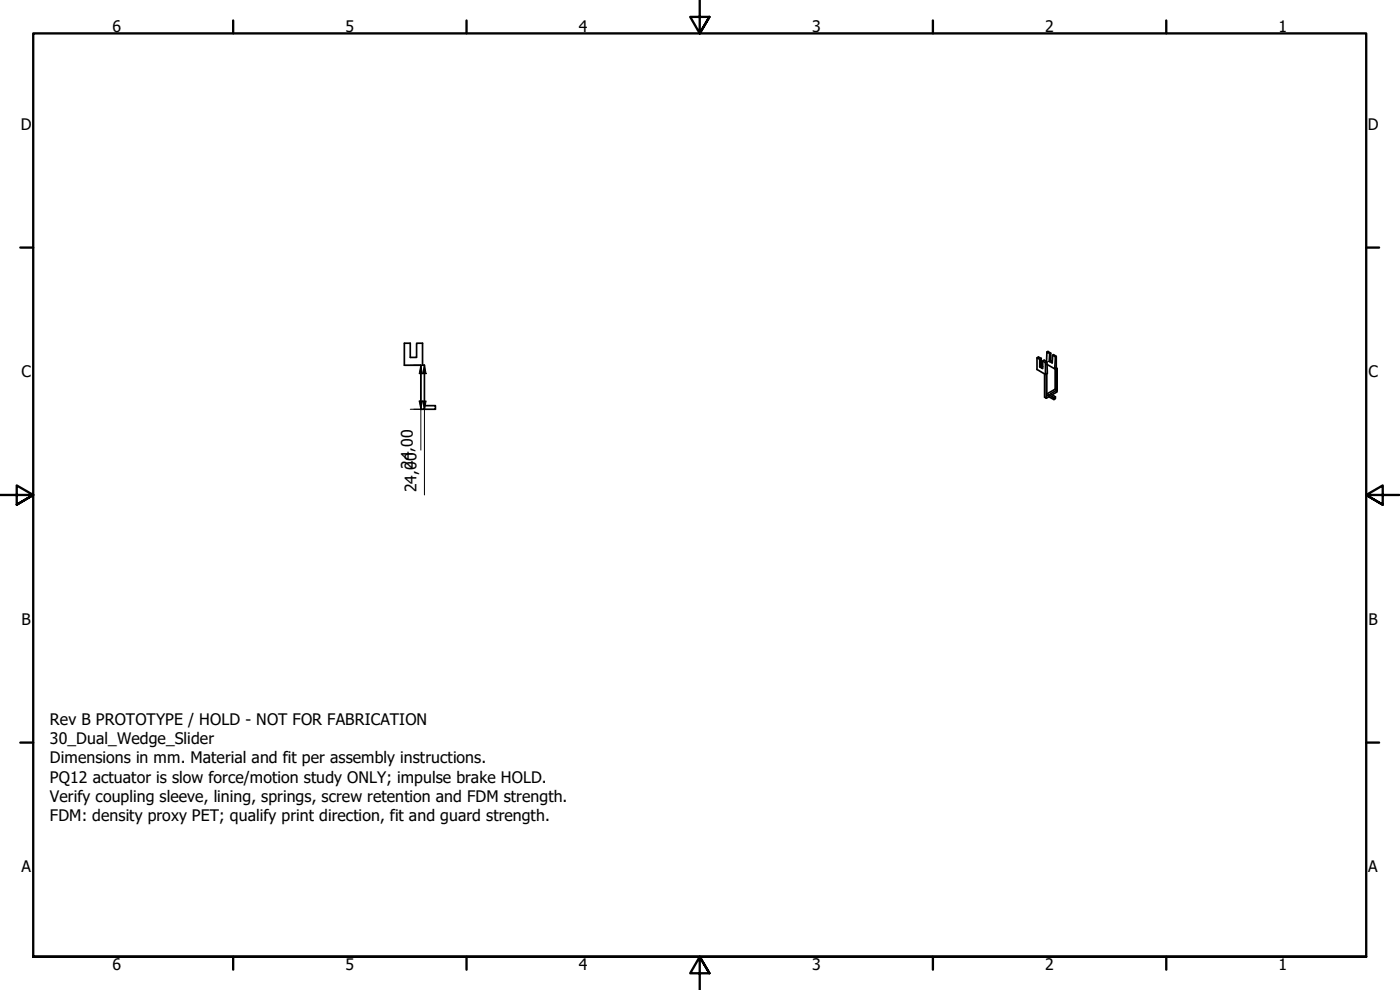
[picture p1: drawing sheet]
<svg xmlns="http://www.w3.org/2000/svg" width="420mm" height="297mm" viewBox="0 0 420 297" stroke-linecap="round" stroke-linejoin="round" font-family="sans-serif">
<!-- layer: Visible (ISO) -->
<g fill="none" stroke="#000" stroke-width=".51">
<path d="M121.3 103h1.8v4.2h1.9v-4.2h1.8v6.6h.6v13.2h-1.1v-13.2h-5zM311.2 107.4v3.5l2.3 1.3v7l.5 .3v-7.1M312 107.8l.5-.2v2.2l-.5 .3zM312 110.1l.9 .5v-2.3l.5-.2 .8 .5 .1 3.4-.4 .3M312.5 107.6l-.8-.5-.5 .3 .8 .4M312.5 109.8l.4 .2M312.9 108.3l.9 .5 .4-.2M313.8 108.8l.1 3.5M313.9 112.3l.2 .1-.3-.1M314.1 112.4v6.4l.7-.4M314.2 109.3l2.3 1.4 .4-.2M314.2 105.6l.3-.1 .8 .5"/>
<path d="M314.8 118.4l1.5 .9v.6l-1.5-.9zM314.8 119l-.8 .5M314.9 108.4l.9 .5 .1-2.3 .3-.2 .8 .5v3.5M315 106.1l.3-.1v2.2l-.4 .2zM315 106.1l-.8-.5-.1 2.9M315.3 108.2l.5 .2M315.9 106.6l.8 .4 .3-.1M316.3 119.3l.4-.3v.6l-.4 .3M316.7 116.8l-2.6 1.4M316.7 116.8l.4 .3M316.7 110.7v6.1M316.7 107l-.2 3.7"/>
<path d="M316.9 110.5l.2 .2M317 110.4l.2 .1M317 110.4l-.1 .1M317.1 117.1l.1-6.6v7.1l-1.4 .8M317.1 117.1l-1.8 1.1 1.4 .8M127.4 121.7h3.3v1.1h-3.3"/>
</g>
<!-- layer: Border (ISO) -->
<g fill="none" stroke="#000" stroke-width=".7">
<path d="M70 6.1v3.9M140 6.1v3.9M210 0v10l-2.9-4.9h5.8l-2.9 4.9 2.9-4.9M280 6.1v3.9M350 6.1v3.9M6.1 74.3h3.9M410 74.3h3.9M0 148.5h10l-5-2.8v5.7l5-2.9-5 2.9M420 148.5h-10l5-2.8v5.7l-5-2.9 5 2.9M6.1 222.8h3.9M410 222.8h3.9M10 287.1v-277.1h400v277.1h-400h400"/>
<path d="M70 287.1v3.8M140 287.1v3.8M212.9 292l-2.9-4.9 2.9 4.9h-5.8l2.9-4.9v9.9M280 287.1v3.8M350 287.1v3.8"/>
</g>
<!-- layer: Dimension (ISO) -->
<path d="M123.1 109.6h4.3v38.9M126.3 109.6l.4 2.5h-.9zM126.3 109.6v13.2M127.4 109.6l.5 2.5h-1zM123.1 122.8h3.2v12.3M124.2 122.8h3.2M125.8 120.3h.9l-.4 2.5zM126.9 120.3h1l-.5 2.5z" fill="none" stroke="#000" stroke-width=".3"/>
<path d="M126.3 109.6l.4 2.5h-.9zM127.4 109.6l.5 2.5h-1zM125.8 120.3h.9l-.4 2.5zM126.9 120.3h1l-.5 2.5z" fill="#000"/>
<g font-size="4.8">
<text x="33.7" y="9.6">6</text>
<text x="103.7" y="9.6">5</text>
<text x="173.7" y="9.6">4</text>
<text x="243.7" y="9.6">3</text>
<text x="313.7" y="9.6">2</text>
<text x="383.7" y="9.6">1</text>
<text x="6.2" y="38.9">D</text>
<text x="410.5" y="38.9">D</text>
<text x="6.4" y="113.1">C</text>
<text x="410.7" y="113.1">C</text>
<text x="123.9" y="140.8" transform="rotate(-90 123.9 140.8)">24,00</text>
<text x="125" y="147.8" transform="rotate(-90 125 147.8)">24,00</text>
<text x="6.4" y="187.4">B</text>
<text x="410.7" y="187.4">B</text>
<text x="15" y="217.5">Rev B PROTOTYPE / HOLD - NOT FOR FABRICATION</text>
<text x="15" y="223.3">30_Dual_Wedge_Slider</text>
<text x="15" y="229">Dimensions in mm. Material and fit per assembly instructions.</text>
<text x="15" y="234.8">PQ12 actuator is slow force/motion study ONLY; impulse brake HOLD.</text>
<text x="15" y="240.6">Verify coupling sleeve, lining, springs, screw retention and FDM strength.</text>
<text x="15" y="246.4">FDM: density proxy PET; qualify print direction, fit and guard strength.</text>
<text x="6.4" y="261.7">A</text>
<text x="410.7" y="261.7">A</text>
<text x="33.7" y="290.9">6</text>
<text x="103.7" y="290.9">5</text>
<text x="173.7" y="290.9">4</text>
<text x="243.7" y="290.9">3</text>
<text x="313.7" y="290.9">2</text>
<text x="383.7" y="290.9">1</text>
</g>
</svg>
